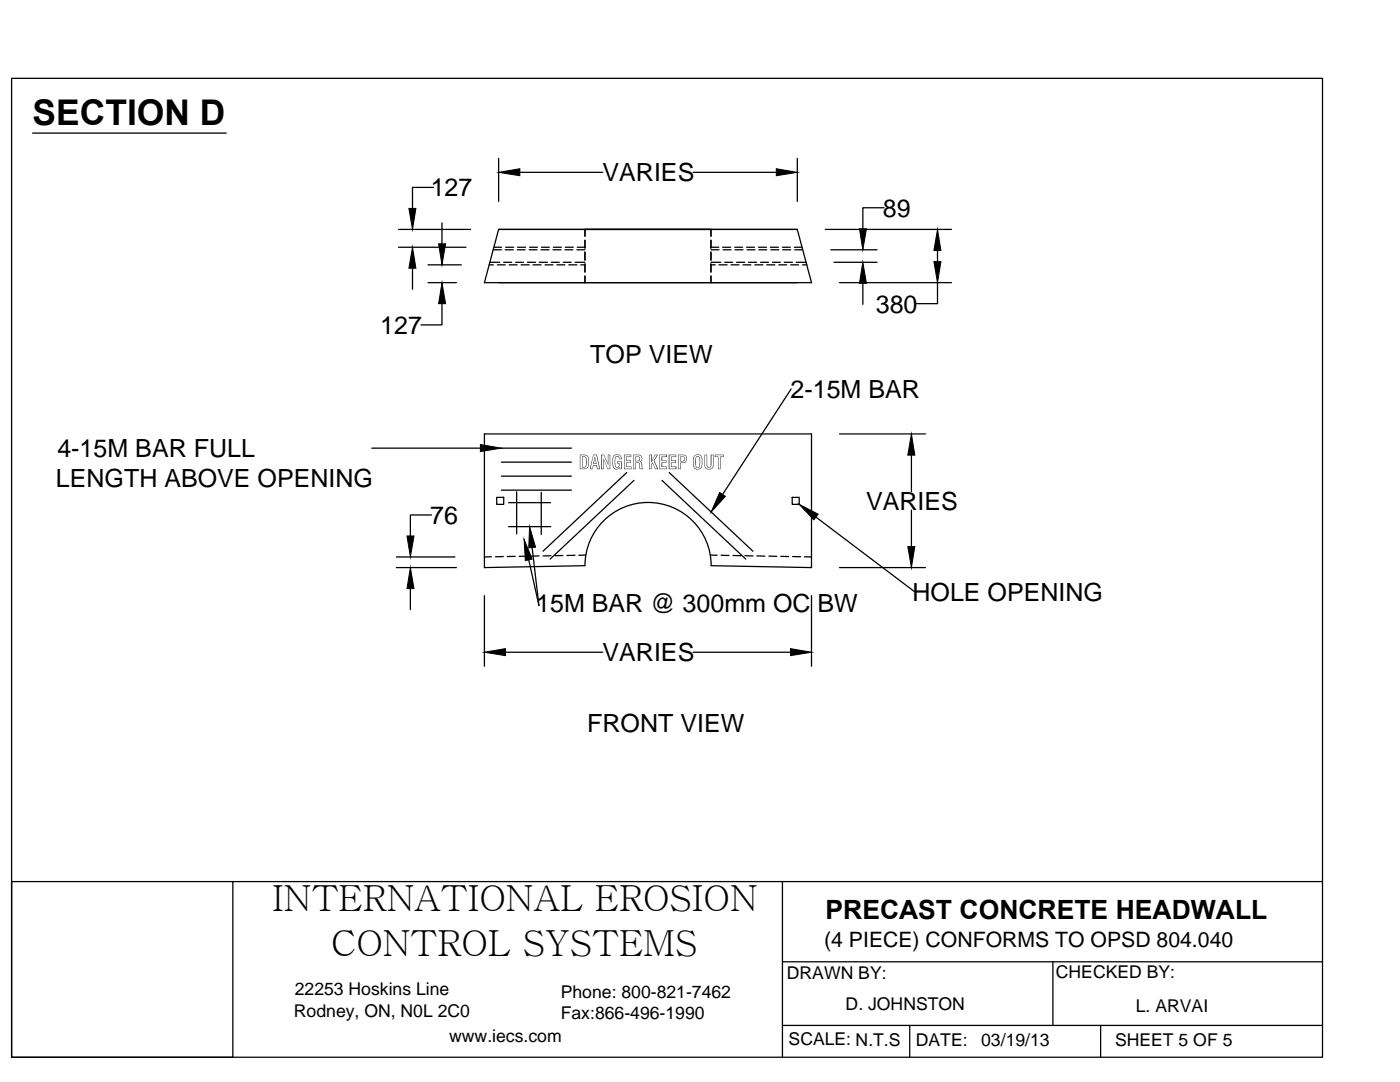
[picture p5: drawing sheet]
<svg xmlns="http://www.w3.org/2000/svg" width="279mm" height="216mm" viewBox="0 0 279 216" stroke-linecap="round" stroke-linejoin="round" font-family="sans-serif">
<!-- layer: 0 -->
<g fill="none" stroke="#000" stroke-width=".25">
<path d="M2.3 15.6h261.6v195.4h-261.6zM6.5 26.6h38.7M86.5 37.4h-4.2v4.2M99.5 31.6v8.6M103.7 34.4h16.6M138.3 34.4h16.6M159.1 31.6v8.6M79.5 45.8h14.4M79.5 49.3h13.5M82.3 53.5v4.2M85.4 56.4h5.7M85.4 52.8h6.7"/>
<path d="M88.2 44.5v4.2M97.6 52.8h.9M97.8 52.3h1.9M98.5 49.8h1.6M98.6 49.3h1.5M99.3 52.8h1.5M99.5 45.8h59.6l2.9 10.6h-65.3zM100.5 52.3h1.6M100.8 49.8h1.6M100.9 49.3h1.6M101.6 52.8h1.6M102.9 52.3h1.6"/>
<path d="M103.2 49.8h1.6M103.3 49.3h1.6M104 52.8h1.6M105.3 52.3h1.6M105.6 49.8h1.6M105.7 49.3h1.6M106.4 52.8h1.6M107.6 52.3h1.6M108 49.8h1.6M108.1 49.3h1.5M108.8 52.8h1.5M110 52.3h1.6"/>
<path d="M110.3 49.8h1.7M110.4 49.3h1.6M111.2 52.8h1.5M112.4 52.3h1.6M112.8 49.8h1.5M112.8 49.3h1.6M113.5 52.8h1.6M114.8 52.3h1.9M115.1 49.8h1.6M115.2 49.3h1.5M115.9 52.8h.8M116.7 47.1v-1.3h25.2v1.3"/>
<path d="M116.7 47.9v1.6M116.7 50.3v1.6M116.7 52.7v1.6M116.7 55.1v1.3M141.9 47.9v1.6M141.9 50.3v1.6M141.9 52.7v1.6M141.9 55.1v1.3M141.9 49.3h1.6M141.9 52.8h.8M141.9 49.8h1.6M141.9 52.3h1.9"/>
<path d="M143.5 52.8h1.6M144.2 49.3h1.6M144.3 49.8h1.6M144.6 52.3h1.6M145.9 52.8h1.6M146.6 49.3h1.6M146.7 49.8h1.6M147 52.3h1.6M148.3 52.8h1.5M149 49.3h1.6M149.1 49.8h1.6M149.4 52.3h1.6"/>
<path d="M150.7 52.8h1.6M151.4 49.3h1.6M151.5 49.8h1.5M151.8 52.3h1.6M153 52.8h1.6M153.7 49.3h1.6M153.8 49.8h1.6M154.2 52.3h1.5M155.4 52.8h1.6M156.2 49.3h1.5M156.2 49.8h1.6M156.5 52.3h1.6"/>
<path d="M157.8 52.8h1.6M158.5 49.3h1.5M158.6 49.8h1.6M158.9 52.3h2M160.2 52.8h.8M164.7 45.8h25.2M165.8 49.8h9.2M166.4 52.3h8.6M167.5 56.4h22.4M172.2 56.5v4.2M176.4 41.5h-4.2v4.1M187.1 56.4v4.2h-4.2"/>
<path d="M187.1 50v2.2M88.2 60.6v4.2h-4.2M157.9 77.6l-13.7 21.1M74.2 89.4h21.7M99.1 99.2h1.4v1.4h-1.4zM100.1 89.4h13.9M100.1 92.2h13.9M100.1 95h13.9M100.1 97.8h13.9M103.1 98.1v8.4M108 98.2v8.5M125.1 94.3l-16.7 15.7"/>
<path d="M126.5 95.9l-16.7 15.7M132.1 95.9l16.7 15.7M133.5 94.3l16.8 15.7M158.1 99.2h1.4v1.4h-1.4zM167.5 86.6h17.2M181.9 90.8v7.3M79.1 113.3h12M79.1 111.1h11.7M81.9 117.4v4.2M86.1 102.8h-4.2v4.1M96.7 118.8v14.1M98.1 111.1h-1.4"/>
<path d="M100.4 111.1h-1.5M101.5 100.3h8.4M101.5 105.1h8.4M102.8 111l-1.6 .1M105.2 111h-1.6M106.2 109.3l1.4 11.5-2.1-9.1M107.6 110.9l-1.6 .1M110 110.9h-1.6M112.3 110.8l-1.5 .1M114.8 110.8h-1.7M116.9 110.8h-1.4M141.7 110.8h1.4"/>
<path d="M141.9 112.9a12.6 12.6 0 0 0-12.6-12.6 12.6 12.6 0 0 0-12.6 12.6l-20 .4v-26.7h65.3v26.7l-20.1-.4M143.9 110.8h1.6M146.3 110.8l1.6 .1M148.7 110.9h1.6M151 110.9l1.6 .1M153.4 111h1.6M155.8 111l1.6 .1M158.2 111.1h1.6M160.6 111.1h1.4M162 118.8v14.1M162.8 103.2l19.7 14.8M167.5 113.3h17.2"/>
<path d="M181.9 101.8v7.3M100.9 130.1h19.4M138.3 130.1h19.5M2.3 175.9h44.2v35.1h-44.2zM46.5 175.9h217.4M156.2 175.9v28.7M156.2 191.9h107.7M210.1 191.9v12.7M181.6 204.6h-25.4v6.4M219.7 204.6h-38.1v6.4M263.9 204.6h-44.2v6.4"/>
</g>
<g fill="#000">
<path d="M116.1 91.1h.7l.2 .4v1.4l-.1 .2-.2 .2h-.6zM115.8 90.8v2.7h1.2l.3-.3 .1-.5-.1-1.5-.3-.3zM116.2 91.2v2h.4l.4-.4v-1.3l-.3-.3zM115.7 90.7l1.3 .1 .4 .3 .1 1.7-.3 .7-1.5 .1z"/>
<path d="M118.7 91.1l.4 1.5h-.7zM118.4 90.8l-.6 2.7h.4l.1-.7h.8l.1 .7h.4l-.6-2.7zM118.7 91.2l-.2 1.3h.4zM118.4 90.7h.7l.6 2.9h-.5l-.2-.7h-.6l-.1 .7h-.6z"/>
<path d="M120.1 90.8v2.7h.3v-2l.9 2h.4v-2.7h-.3v2l-.9-2zM120 90.7h.6l.8 2.1-.1-2.1h.5v2.9h-.5l-.8-2v2h-.5z"/>
<path d="M122.7 90.9l-.4 .6 .1 1.6 .4 .5h.5l.3-.4 .2 .3h.1v-1.4h-.6v.3h.3v.5a.47 .47 0 0 1-.6 .4 .47 .47 0 0 1-.3-.7v-1.2l.1-.3 .2-.1a.47 .47 0 0 1 .6 .5h.3v-.4l-.2-.2zM122.5 90.9l.3-.2 .9 .1 .3 .4 .1 .4h-.5a.43 .43 0 0 0-.6-.5 .43 .43 0 0 0-.2 .7v1.1a.36 .36 0 0 0 .5 .3 .36 .36 0 0 0 .2-.5l.1-.2h-.4v-.5h.9v1.6h-.4v-.3l-.4 .4h-.5l-.3-.2-.3-.7v-1.3z"/>
<path d="M124.6 90.8v2.7h1.3v-.3h-.9v-.9h.8v-.3h-.8v-.9h.9v-.3zM124.5 90.7h1.5v.5h-1v.7h.9v.4h-.9v.8h1v.5h-1.5z"/>
<path d="M126.8 91.1h.5a.49 .49 0 0 1 .4 .5 .49 .49 0 0 1-.5 .4h-.4zM126.5 90.8v2.7h.3v-1.2h.8l.1 1.2h.4l-.1-1.2-.4-.2 .4-.3v-.7l-.5-.3zM126.9 91.2v.8h.3a.4 .4 0 0 0 .4-.5 .4 .4 0 0 0-.4-.3zM126.4 90.7h1.1l.5 .3 .1 .8-.4 .3 .4 .3 .2 1.2h-.6l-.1-.7a.42 .42 0 0 0-.5-.6h-.2v1.3h-.5z"/>
<path d="M129.6 90.8v2.7h.3v-.8l.3-.5 .6 1.3h.4l-.7-1.6 .6-1.1h-.3l-.9 1.5v-1.5zM129.5 90.7h.6l-.1 1.4 .7-1.4h.6l-.7 1.2 .7 1.7h-.5l-.6-1.2-.2 .3v.9h-.5z"/>
<path d="M131.7 90.8v2.7h1.3v-.3h-1v-.9h.9v-.3h-.9v-.9h1v-.3zM131.6 90.7h1.5v.5h-.9v.7h.8v.4h-.8v.8h.9v.5h-1.5z"/>
<path d="M133.6 90.8v2.7h1.3v-.3h-1v-.9h.9v-.3h-.9v-.9h1v-.3zM133.5 90.7h1.4v.5h-.9v.7h.9v.4h-.9v.8h1v.5h-1.5z"/>
<path d="M135.8 91.1h.3a.51 .51 0 0 1 .5 .5 .51 .51 0 0 1-.5 .5h-.3zM135.5 90.8v2.7h.3v-1.2l1-.1 .2-.4v-.5l-.4-.4zM135.9 91.2v.8h.5l.1-.3a.36 .36 0 0 0 0-.4 .36 .36 0 0 0-.4-.1zM135.4 90.7l1.2 .1 .5 .4v.6l-.2 .4-.2 .1-.8 .1v1.2h-.5z"/>
<path d="M138.9 91.1l.3-.1a.77 .77 0 0 1 .5 1.1l-.1 1-.4 .2a.85 .85 0 0 1-.4-1zM138.7 90.9l-.3 .8 .1 1.3 .2 .4 .8 .2 .4-.2 .1-.4v-1.8l-.5-.4h-.5zM139 91.2l-.1 .2v1.5a.38 .38 0 0 0 .5 .3 .38 .38 0 0 0 .2-.6v-1.1a.39 .39 0 0 0-.2-.3 .39 .39 0 0 0-.4 0zM138.5 91l.4-.3h.6l.6 .5 .1 1.6-.4 .8-.8 .1-.5-.4-.2-1.7z"/>
<path d="M140.7 90.8v2.2l.1 .4 .4 .2 .7-.1 .4-.4v-2.3h-.3v2l-.1 .3-.2 .2a.46 .46 0 0 1-.6-.1 .46 .46 0 0 1-.1-.5v-1.9zM140.6 90.7h.5v2a.4 .4 0 0 0 .4 .5 .4 .4 0 0 0 .3-.6v-1.9h.6v2.5l-.3 .3-.3 .2-.8-.1-.3-.4z"/>
<path d="M142.7 90.8v.3h.7v2.4h.3v-2.4h.6v-.3zM142.6 90.7h1.8v.5h-.6v2.4h-.5v-2.4h-.7z"/>
</g>
<g fill="#000" stroke="#000" stroke-width=".2">
<path d="M99.5 34.4l4.2-.7v1.4zM154.9 33.7l4.2 .7-4.2 .7zM82.3 49.3l.7 4.2h-1.4zM81.6 41.6h1.4l-.7 4.2zM87.5 48.7h1.4l-.7 4.1zM172.2 52.3l.7 4.2h-1.4zM171.5 45.6h1.4l-.7 4.2zM187.1 45.8l.7 4.2h-1.4zM186.4 52.2h1.4l-.7 4.2zM88.2 56.4l.7 4.2h-1.4zM95.9 88.7l4.2 .7-4.2 .7zM143.6 98.3l1.2 .7-2.9 3.2z"/>
<path d="M181.9 86.6l.7 4.2h-1.4zM81.9 113.3l.7 4.1h-1.4zM81.2 106.9h1.4l-.7 4.2zM104.6 107.6l1.6 4-1.4 .3zM105.7 105.1l1.2 4.1-1.4 .1zM159.5 100.6l3.8 2-.9 1.1zM181.2 109.1h1.4l-.7 4.2zM96.7 130.1l4.2-.7v1.4zM157.8 129.4l4.2 .7-4.2 .7z"/>
</g>
<g font-size="7.2">
<text x="54.3" y="181.8">INTERNATIONAL EROSION</text>
<text x="66.1" y="190.7">CONTROL SYSTEMS</text>
</g>
<text font-size="7.1" x="6.5" y="25">SECTION D</text>
<text font-size="5.3" x="164.7" y="183.4">PRECAST CONCRETE HEADWALL</text>
<g font-size="5">
<text x="86" y="39.2">127</text>
<text x="120.3" y="36.1">VARIES</text>
<text x="176.2" y="43.2">89</text>
<text x="174.8" y="62.4">380</text>
<text x="75.9" y="66.6">127</text>
<text x="117.8" y="72.4">TOP VIEW</text>
<text x="157.8" y="79.3">2-15M BAR</text>
<text x="11.5" y="91.2">4-15M BAR FULL</text>
<text x="11.2" y="97.2">LENGTH ABOVE OPENING</text>
<text x="172.8" y="101.7">VARIES</text>
<text x="85.9" y="104.5">76</text>
<text x="182.1" y="119.9">HOLE OPENING</text>
<text x="107" y="122.1">15M BAR @ 300mm OC BW</text>
<text x="120.3" y="131.9">VARIES</text>
<text x="117.2" y="146.1">FRONT VIEW</text>
</g>
<text font-size="4.2" x="164.5" y="188.9">(4 PIECE) CONFORMS TO OPSD 804.040</text>
<g font-size="3.5">
<text x="157" y="195.3">DRAWN BY:</text>
<text x="210.7" y="195.2">CHECKED BY:</text>
<text x="58.7" y="202.9">Rodney, ON, N0L 2C0</text>
<text x="58.8" y="198.6">22253 Hoskins Line</text>
<text x="111.9" y="199.1">Phone: 800-821-7462</text>
<text x="111.9" y="203.3">Fax:866-496-1990</text>
<text x="168.8" y="201.5">D. JOHNSTON</text>
<text x="226.7" y="201.9">L. ARVAI</text>
<text x="89.6" y="207.9">www.iecs.com</text>
<text x="157.4" y="208.5">SCALE: N.T.S</text>
<text x="182.8" y="208.7">DATE:</text>
<text x="195.8" y="208.7">03/19/13</text>
<text x="222.5" y="208.7">SHEET 5 OF 5</text>
</g>
</svg>
